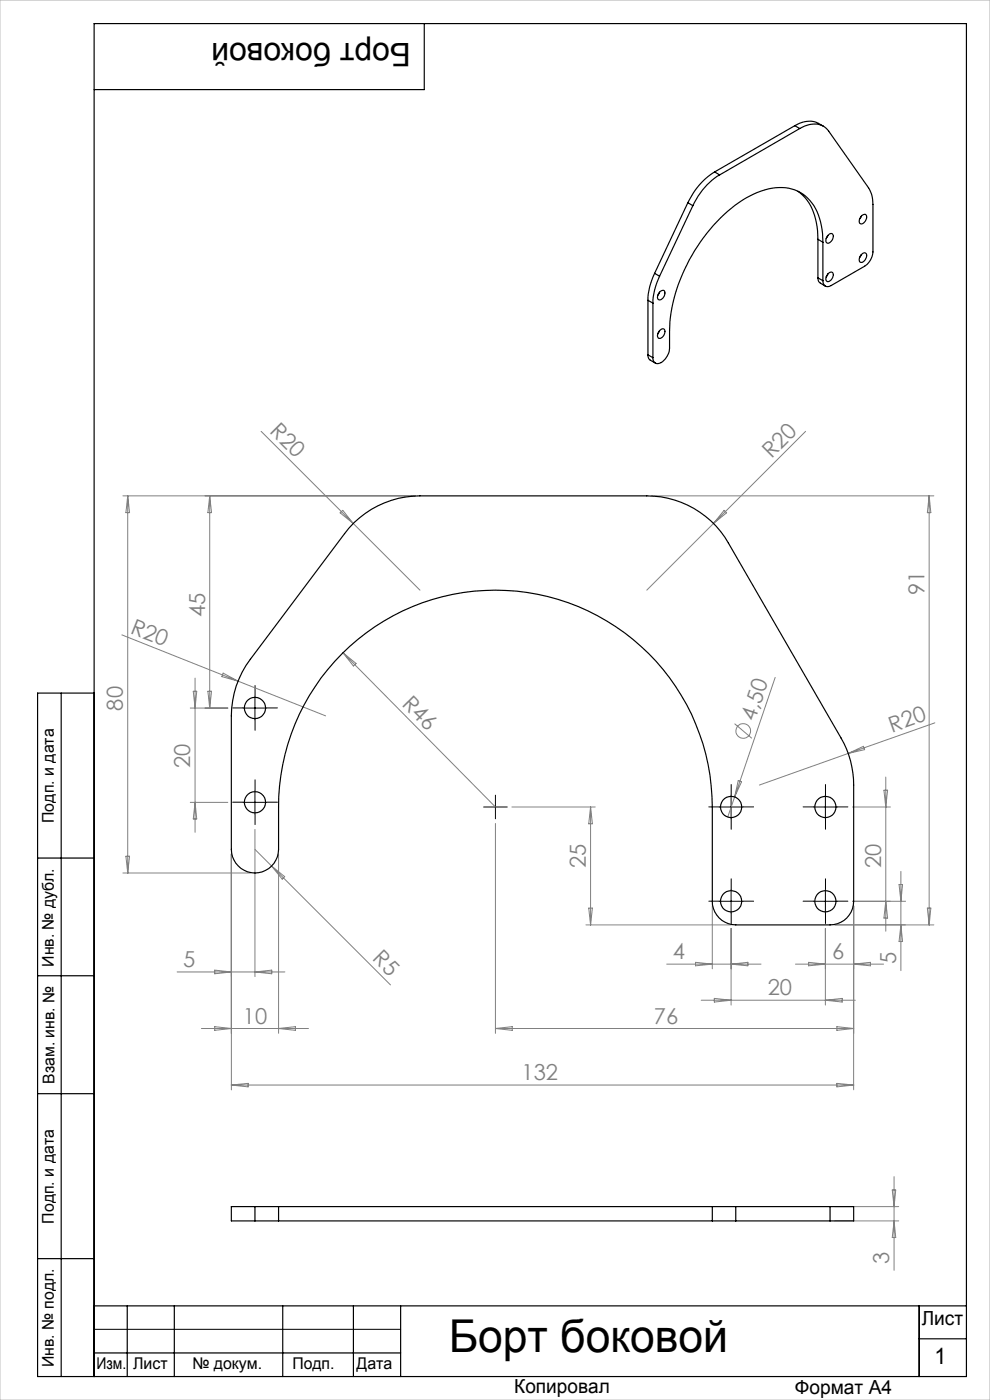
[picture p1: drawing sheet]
<svg xmlns="http://www.w3.org/2000/svg" width="210mm" height="297mm" viewBox="0 0 210 297" stroke-linecap="round" stroke-linejoin="round" font-family="sans-serif">
<g fill="none" stroke="#808080" stroke-width=".21">
<path d="M55.4 91.5l33.7 33.7M170.9 91.5l-33.7 33.7M26.1 105.2h62M27.1 105.2l.4 3.6h-.8zM27.1 105.2v80M44.5 105.2l.4 3.6h-.8zM44.5 105.2v45M72.1 108.8l.6-.5 2.2 2.8zM138.2 105.2h59.9M153.6 108.3l.5 .5-2.8 2.3zM197.1 105.2v91M197.1 105.2l.3 3.6h-.7z"/>
<path d="M25.9 134.7l24.6 9.8M72.7 138.5l32.4 32.7M72.7 138.5l2.8 2.3-.5 .5zM40.4 150.2h7.9M41 146.6h.7l-.3 3.6zM41.4 143.9v32.7M44.1 146.6h.8l-.4 3.6zM47.3 142.8l3.2 1.7-3.4-1zM50.5 144.5l18.6 7.4M155.8 153.5l3.7 3.1M164.4 143.7l-8.6 25.4M179.9 159.8l-18.8 6.7"/>
<path d="M179.9 159.8l3.3-1.5 .2 .7zM198.3 153.3l-18.4 6.5M40.4 170.2h7.9M41.4 170.2l.3 3.5h-.7zM54.1 176v31.2M105.1 174.7v44.5M108.6 171.2h17.7M125.3 171.2v25M125.3 171.2l.4 3.6h-.8zM155.8 169.1l-1.4 4.2M156.6 165.6l.7 .2-1.5 3.3zM180.8 171.2h8.1"/>
<path d="M187.5 167.6h.8l-.4 3.6zM187.9 164.8v32.8M26.1 185.2h27M26.7 181.6h.8l-.4 3.6zM49.1 181.2v50M54.1 180.2l3.5 3.5M57.6 183.7l25.2 25.2M57.6 183.7l2.8 2.3-.5 .5zM59.1 181.2v38M124.3 196.2h30.8M124.9 192.6h.8l-.4 3.6zM151.1 192.2v13.3"/>
<path d="M155.1 197v16.2M175.1 197v16.2M180.8 191.2h11.3M181.1 192.2v39M187.9 191.2l.4 3.6h-.8zM190.7 187.6h.8l-.4 3.6zM191.1 184.9v21M191.1 196.2l.4 3.5h-.8zM196.7 192.6h.7l-.3 3.6zM198.1 196.2h-21M37.6 206.2h22.8M42.7 218.2h22.7"/>
<path d="M45.5 205.8l3.6 .4-3.6 .4zM45.5 217.8l3.6 .4-3.6 .4zM54.1 206.2l3.5-.4v.8zM59.1 218.2l3.6-.4v.8zM105.1 218.2h76M105.1 218.2l3.6-.4v.8zM141.4 204.5h20M147.5 204.1l3.6 .4-3.6 .4zM148.7 212.2h32.7M151.5 211.8l3.6 .4-3.6 .4zM155.1 204.5l3.5-.4v.8zM168.7 204.5h18.7"/>
<path d="M171.5 204.1l3.6 .4-3.6 .4zM175.1 212.2l3.5-.4v.8zM177.5 217.8l3.6 .4-3.6 .4zM181.1 204.5l3.5-.4v.8zM49.1 230.2h132M49.1 230.2l3.5-.4v.8zM177.5 229.8l3.6 .4-3.6 .4zM177.1 256h13.5M177.1 259h13.5M189.3 252.4h.7l-.3 3.6zM189.7 249.6v19.9M189.7 259l.3 3.5h-.7z"/>
<circle cx="157.6" cy="155.1" r="1.56"/>
</g>
<g fill="none" stroke="#000" stroke-width=".21" stroke-dasharray="15.2 1.3 1.3 1.3">
<path d="M51.6 150.2h-2.2M54.1 147.7v-2.3M54.1 152.7v2.2M56.6 150.2h2.3M51.6 170.2h-2.2M54.1 167.7v-2.3M54.1 172.7v2.2M56.6 170.2h2.3M152.6 171.2h-2.2M155.1 168.7v-2.3M155.1 173.7v2.2M157.6 171.2h2.3"/>
<path d="M172.6 171.2h-2.2M175.1 168.7v-2.3M175.1 173.7v2.2M177.6 171.2h2.3M152.6 191.2h-2.2M155.1 188.7v-2.3M155.1 193.7v2.2M157.6 191.2h2.3M172.6 191.2h-2.2M175.1 188.7v-2.3M175.1 193.7v2.2M177.6 191.2h2.3"/>
</g>
<g fill="none" stroke="#000" stroke-width=".21">
<path d="M51.6 150.2h5M54.1 147.7v5M51.6 170.2h5M54.1 167.7v5M102.6 171.2h5M105.1 168.7v5M152.6 171.2h5M155.1 168.7v5M172.6 171.2h5M175.1 168.7v5M152.6 191.2h5M155.1 188.7v5"/>
<path d="M172.6 191.2h5M175.1 188.7v5M20 282h65"/>
</g>
<g fill="none" stroke="#000" stroke-width=".25">
<path d="M90 5v14h-70M151.6 36.5a15 15 0 0 0-5.7 6.5M151.6 36.5l1 .6M152.6 37.1a15 15 0 0 0-5.6 6.5M168.6 26.7a5.1 5.1 0 0 1 6.1 .1M168.6 26.7l1.1 .6M168.6 26.7l-17 9.8M169.7 27.3a4.6 4.6 0 0 1 5.8 .2l8.7 12.3a6.1 6.1 0 0 1 1 3.6v10a3.9 3.9 0 0 1-1.8 3.1l-7.1 4.1a1.07 1.07 0 0 1-1.2 .1 1.07 1.07 0 0 1-.5-1.2M169.7 27.3l-17.1 9.8M138.9 58a13.4 13.4 0 0 0-1.5 5.7M138.9 58l1 .6M139.9 58.6a13.4 13.4 0 0 0-1.4 5.7"/>
<path d="M145.9 43l1.1 .6M145.9 43l-7 15M147 43.6l-7.1 15M169.3 40.6a10.8 10.8 0 0 1 4.1 8.4l.1 1.8M173.5 58.9l.2 .9 1.4 .9M173.5 50.8l1.1 .6M173.5 58.9l1.1 .6M173.5 50.8v8.1M174.6 51.4a12.1 12.1 0 0 0-4.2-10.2 10.1 10.1 0 0 0-9.7-.4 30.8 30.8 0 0 0-13.9 13.3 33.1 33.1 0 0 0-4.8 16.1v3.6a3.5 3.5 0 0 1-2.5 3.3l-.5-.1-.3-.3-.2-.8M174.6 51.4v8.1M175.6 58.1a.63 .63 0 0 1 .9-.3 .63 .63 0 0 1 .2 .9 .93 .93 0 0 1-1.4 .8l-.1-.5zM175.6 49.9l-.3 .7"/>
<path d="M175.6 58.1l-.3 .7M175.8 49.8a.59 .59 0 0 1 .9-.1 .59 .59 0 0 1 0 .8 1.11 1.11 0 0 1-1.3 1 1.27 1.27 0 0 1 .4-1.7zM182.7 45.9a.58 .58 0 0 1 .6-.4 .58 .58 0 0 1 .5 .5 1.27 1.27 0 0 1-1.4 1.4 1.29 1.29 0 0 1 .3-1.5zM182.7 54a.63 .63 0 0 1 .9-.3 .63 .63 0 0 1 .2 .9 .95 .95 0 0 1-1.5 .9v-.8zM182.7 45.9l-.4 .6M182.7 54l-.4 .7M137.4 75.3l.4 1 1.2 .7M137.4 63.7l1.1 .6M137.4 75.3l1.1 .6M137.4 63.7v11.6M138.5 64.3v11.6M139.9 62a.58 .58 0 0 1 .7-.4 .58 .58 0 0 1 .4 .6 1.24 1.24 0 0 1-1.4 1.3 1.29 1.29 0 0 1 .3-1.5z"/>
<path d="M139.9 70.1a.63 .63 0 0 1 .9-.3 .63 .63 0 0 1 .2 1 1.12 1.12 0 0 1-1.4 .9 1.34 1.34 0 0 1 .3-1.6zM139.9 62l-.3 .6M139.9 70.1l-.3 .7M75.1 110.9a20.2 20.2 0 0 1 14-5.7h48.1a19.9 19.9 0 0 1 17.3 10l23.9 41.4a19.7 19.7 0 0 1 2.7 9.9v24.7a5 5 0 0 1-5 5h-20a5 5 0 0 1-5-5v-20a46 46 0 0 0-46-46 46 46 0 0 0-46 46v9a5 5 0 0 1-5 5 5 5 0 0 1-5-5v-28.3a19.8 19.8 0 0 1 4-12l20-26.7zM13 147v145M20 147h-12v145h197v-287h-185v287M8 182h12M8 207h12M8 232h12M54.1 256h-5v3h5M54.1 256h5M54.1 259h5"/>
<path d="M54.1 256v3M59.1 256h92M59.1 259h92M59.1 256v3M151.1 256h5M151.1 259h5M151.1 256v3M156.1 256v3M156.1 256h20M156.1 259h20M176.1 256h5v3h-5M176.1 256v3"/>
<path d="M8 267h12M20 277h185M27 277v15M37 277v15M60 277v15M75 277v15M85 277v15M195 277v15M20 287h65M195 284h10"/>
<circle cx="54.1" cy="150.2" r="2.26"/>
<circle cx="54.1" cy="170.2" r="2.25"/>
<circle cx="155.1" cy="171.2" r="2.26"/>
<circle cx="175.1" cy="171.2" r="2.26"/>
<circle cx="155.1" cy="191.2" r="2.26"/>
<circle cx="175.1" cy="191.2" r="2.26"/>
</g>
<path d="M0 0h210v297h-210z" fill="none" stroke="#c0c0c0" stroke-width=".21"/>
<text font-size="9.6" x="95.2" y="286.9">Борт боковой</text>
<text font-size="6.9" x="87.1" y="9.2" transform="rotate(-180 87.1 9.2)">Борт боковой</text>
<text font-size="4.8" x="198.2" y="289.5">1</text>
<g font-size="4.7" fill="#808080">
<text x="57" y="91.7" transform="rotate(45 57 91.7)">R20</text>
<text x="163.6" y="97.4" transform="rotate(-45 163.6 97.4)">R20</text>
<text x="43.5" y="130.9" transform="rotate(-90 43.5 130.9)">45</text>
<text x="196.1" y="126.2" transform="rotate(-90 196.1 126.2)">91</text>
<text x="27.4" y="134.2" transform="rotate(22 27.4 134.2)">R20</text>
<text x="85.1" y="149.5" transform="rotate(45 85.1 149.5)">R46</text>
<text x="26.1" y="150.8" transform="rotate(-90 26.1 150.8)">80</text>
<text x="160.1" y="153.2" transform="rotate(-71 160.1 153.2)">4,50</text>
<text x="189.2" y="155.5" transform="rotate(-20 189.2 155.5)">R20</text>
<text x="40.4" y="163" transform="rotate(-90 40.4 163)">20</text>
<text x="124.3" y="184.1" transform="rotate(-90 124.3 184.1)">25</text>
<text x="186.9" y="184.1" transform="rotate(-90 186.9 184.1)">20</text>
<text x="78.8" y="203.5" transform="rotate(45 78.8 203.5)">R5</text>
<text x="142.7" y="203.5">4</text>
<text x="176.5" y="203.5">6</text>
<text x="38.9" y="205.2">5</text>
<text x="190.1" y="204.6" transform="rotate(-90 190.1 204.6)">5</text>
<text x="162.9" y="211.2">20</text>
<text x="51.5" y="217.2">10</text>
<text x="138.7" y="217.2">76</text>
<text x="110.6" y="229.2">132</text>
<text x="188.6" y="268.2" transform="rotate(-90 188.6 268.2)">3</text>
</g>
<g font-size="4.1">
<text x="195.5" y="281.2">Лист</text>
<text x="109.1" y="295.6">Копировал</text>
<text x="168.6" y="295.7">Формат А4</text>
</g>
<g font-size="3.4">
<text x="11.4" y="174.6" transform="rotate(-90 11.4 174.6)">Подп. и дата</text>
<text x="11.4" y="205.1" transform="rotate(-90 11.4 205.1)">Инв. № дубл.</text>
<text x="11.6" y="229.9" transform="rotate(-90 11.6 229.9)">Взам. инв. №</text>
<text x="11.4" y="259.6" transform="rotate(-90 11.4 259.6)">Подп. и дата</text>
<text x="11.4" y="290" transform="rotate(-90 11.4 290)">Инв. № подл.</text>
<text x="20.4" y="290.4">Изм.</text>
<text x="28.2" y="290.4">Лист</text>
<text x="40.8" y="290.4">№ докум.</text>
<text x="62" y="290.4">Подп.</text>
<text x="75.6" y="290.4">Дата</text>
</g>
</svg>
